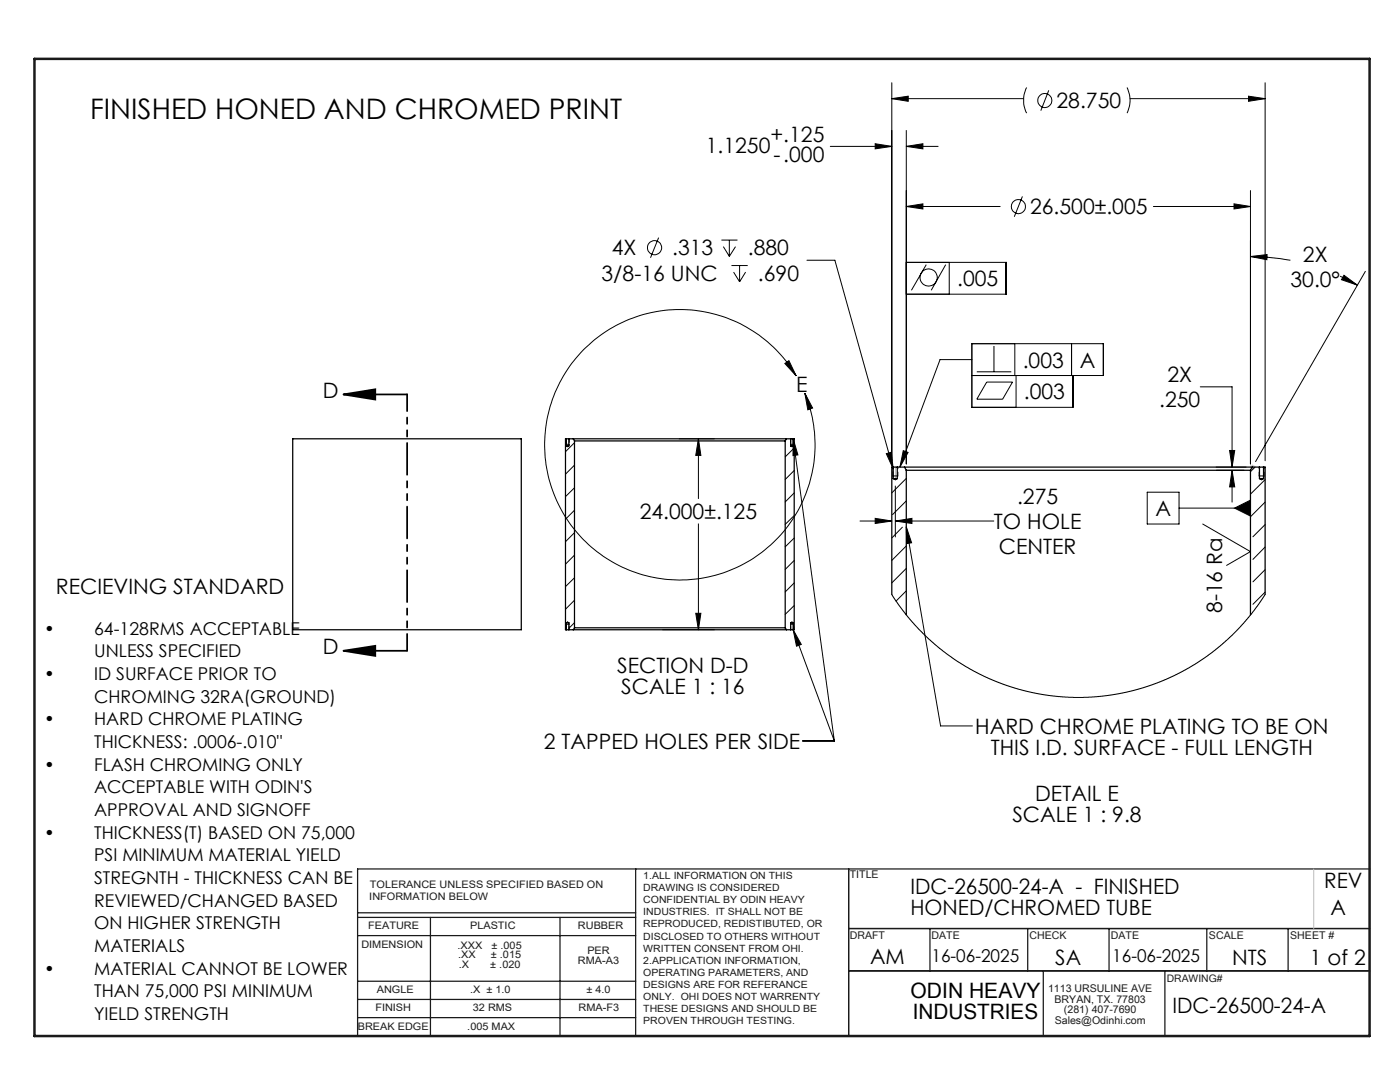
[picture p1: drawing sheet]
<svg xmlns="http://www.w3.org/2000/svg" width="279mm" height="216mm" viewBox="0 0 279 216" stroke-linecap="round" stroke-linejoin="round" font-family="sans-serif">
<g fill="none" stroke="#191924" stroke-width=".25">
<path d="M126.9 173.4v33.3M169.4 173.4v33.3M273.3 173.4h-201.9v33.3M71.4 199.4h55.5M71.4 195.8h55.5M71.4 186.7h55.5M71.4 183.1h55.5M71.4 182.1h55.5M85.9 183.1v23.6M111.8 183.1v23.6M169.4 185.3h103.9M169.4 193.7h103.9"/>
<path d="M185.6 185.3v8.4M205.1 185.3v8.4M208.2 193.7v13M221.3 185.3v8.4M232.5 193.7v13M240.8 185.3v8.4M257.1 185.3v8.4M71.4 203.1h55.5"/>
</g>
<path d="M6.9 11.7h266.4v195h-266.4z" fill="none" stroke="#191924" stroke-width=".5"/>
<path d="M249.4 93.2h1M249.6 92.9l.7 .7M249.9 92.7v1M250.3 92.9l-.7 .7M262.2 173.4v11.9" fill="none" stroke="#c0c0c0" stroke-width=".2"/>
<g fill="none" stroke="#000" stroke-width=".2">
<path d="M178 19.7l3.3-.5v1zM178 16.5v75.4M178 19.7h26.3M204.9 17.5a5.7 5.7 0 0 0 0 5.1M209.3 18l-1.6 4.1M224.9 17.5a5.7 5.7 0 0 1 0 5.1M225.5 19.7h27M249.2 19.2l3.3 .5-3.3 .5zM252.5 16.5v75.4M165.7 29.2h12.3M174.7 28.7l3.3 .5-3.3 .5zM180.9 29.2l3.3-.5v1z"/>
<path d="M180.9 26v66.6M180.9 29.2h6.3M204 39.2l-1.6 4.1M249.6 38v54.6M131.4 47.4l-1.6 4M144 47.9h3.2M144.4 49.2l1.2 2M145.6 47.9v3.3M146 53h3.2M146.4 54.3l1.2 1.9M146.8 49.2l-1.2 2M147.6 53v3.2"/>
<path d="M148.8 54.3l-1.2 1.9M161 51.9h5.6l11.7 41.7M180.9 52.4h19.9v6.3h-19.9M180.9 41.2l3.3-.5v1zM180.9 41.2h18.7M184.9 52.8l-3 5.1M188.7 52.8l-2.9 5.1M189.4 52.4v6.3M230.2 41.2h19.4M246.3 40.7l3.3 .5-3.3 .5zM249.6 51.2l3.3-.4-.1 1zM249.6 51.2a49.8 49.8 0 0 1 7.9 .7"/>
<path d="M267.4 55.1l3.5 1.8M268.2 54.9l2.7 2-3.2-1.1zM272.5 54.2l-21.9 37.9M156.6 72.5l.8-.5 1.5 3zM158.9 75a27 27 0 0 0-46.1-.6 27 27 0 0 0 20.6 41.3 27 27 0 0 0 27.2-37.2M160.6 78.5l1.6 2.9-1 .4zM194 74.9h26.2v-6.3h-26.2v12.7h20.1v-6.4M194 71.8h-6.4l-8 21.4M194.9 74.2h6.9M196.9 76.2h5.2l-2 3.5h-5.2zM198.4 69v5.2M202.5 68.6v6.3"/>
<path d="M202.8 74.9v6.4M213.9 68.6v6.3M239.5 77.2h6.4v16M114.7 88.3l-1.8 1.8M114.7 92.8l-1.8 1.8M114.7 97.3l-1.8 1.8M135.5 87.6h7.1M139.4 87.6l.5 3.3h-1zM139.4 87.6v11.9M158.3 87.6l8.2 60.2M158.3 87.6l.9 3.2-.9 .1zM158.5 89.4l-1.8 1.8"/>
<path d="M158.5 93.9l-1.8 1.8M158.5 98.4l-1.8 1.8M176.9 90.5l1-.3 .4 3.4zM178.7 97v10.1M180.3 89.9l.9 .4-1.6 2.9zM180.9 95.5l-2.9 2.9M180.9 99.9l-2.8 2.8M229 98.2h6.3v6.4h-6.3zM242.7 93.8h5.6M242.7 93.2h6M245.4 89.9h1l-.5 3.3zM245.9 93.8v6.4"/>
<path d="M245.9 93.8l.5 3.4h-1zM250.5 93.2l-.9 .9M252.5 95.7l-2.9 2.9M114.7 101.8l-1.8 1.8M114.7 106.3l-1.8 1.8M114.7 110.8l-1.8 1.8M114.7 115.3l-1.8 1.8M114.7 119.8l-1.8 1.8M139.4 104.5v21.2M158.5 102.9l-1.8 1.7M158.5 107.4l-1.8 1.7M158.5 111.8l-1.8 1.8"/>
<path d="M158.5 116.3l-1.8 1.8M171.6 104h6.4M174.7 103.4l3.3 .6-3.3 .5zM178 118.6l3.1 4.4 4 4.3 3.8 3.2 4.8 3.1 5 2.4 5.4 1.8 5.2 1 4.9 .4 5.4-.2 5.1-.9 5.3-1.5 2.6-1 3.2-1.5 2.6-1.5 2.5-1.6 4.5-3.8 3.8-4 1.7-2.2 1.6-2.4M178.7 104h19.6M178.7 104l3.3-.6v1.1zM180.1 105.2l-2.1 2.2M180.9 108.9l-2.9 2.9M180.9 113.4l-2.9 2.9M180.9 117.9l-2.1 2M180.9 105.1l6.8 39.8h6.4M180.9 105.1l1 3.2-1 .2z"/>
<path d="M235.3 101.4h14.3M240 104.6l9.6 5.5-4.8 2.7M246.4 101.4l3.2-1.6v3.2zM252.5 100.2l-2.9 2.9M252.5 104.7l-2.5 2.4M252.5 109.1l-2.5 2.5M252.5 113.7l-2.5 2.4M252.5 118.1l-2.5 2.5M114.7 124.2l-1.2 1.2M132.3 125.7h10.3M138.9 122.4h1l-.5 3.3zM158.3 125.7l8.2 22.1"/>
<path d="M158.3 125.7l1.6 2.9-.9 .3zM158.5 120.8l-1.8 1.8M158.5 125.3l-.2 .2M180.9 122.4l-.2 .1M160.2 147.8h6.3"/>
<circle cx="208.5" cy="20" r="1.41"/>
<circle cx="130.6" cy="49.4" r="1.41"/>
<circle cx="185.3" cy="55.4" r="1.71"/>
<circle cx="203.2" cy="41.2" r="1.41"/>
</g>
<path d="M68.5 78.7h12.7M68.5 78.7l6.4-1v2zM68.5 129.9h12.7M68.5 129.9l6.4-1v2z" fill="none" stroke="#000" stroke-width=".35"/>
<path d="M81.2 78.7v51.2" fill="none" stroke="#000" stroke-width=".35" stroke-dasharray="6.3 1.3 1.3 1.3 1.3 1.3" stroke-dashoffset="3"/>
<path d="M178.7 95.7v-2.5" fill="none" stroke="#c0c0c0" stroke-width=".2" stroke-dasharray="15.2 1.3 1.3 1.3"/>
<g fill="none" stroke="#000" stroke-width=".2" stroke-dasharray="1.3 .6">
<path d="M113 88.7h.6M113 88.7h.1M113.6 88.7h.1M157.8 88.7h.6M157.8 88.7h.1M158.4 88.7h-.1M178.2 95l.1 .1M179.2 95l-.1 .1M251.3 95l.1 .1M252.3 95l-.1 .1M113 124.6l.1-.1M113.6 124.6h-.6"/>
<path d="M113.6 124.6v-.1M157.8 124.6v-.1M158.4 124.6h-.6M158.4 124.6l-.1-.1"/>
</g>
<path d="M113 87.6v1.1M113.6 87.6v1.1M157.8 87.6v1.1M158.4 87.6v1.1M178.2 95h1M251.3 95h1M113 125.7v-1.1M113.6 125.7v-1.1M157.8 125.7v-1.1M158.4 125.7v-1.1" fill="none" stroke="#000" stroke-width=".2" stroke-dasharray="1.3 .6" stroke-dashoffset=".5"/>
<path d="M178.2 93.2v1.8M179.2 93.2v1.8M251.3 93.2v1.8M252.3 93.2v1.8" fill="none" stroke="#000" stroke-width=".2" stroke-dasharray="1.3 .6" stroke-dashoffset=".9"/>
<g fill="#000">
<path d="M68.5 78.7l6.4-1v2zM68.5 129.9l6.4-1v2z"/>
<path d="M156.6 72.5l.8-.5 1.5 3zM160.6 78.5l1.6 2.9-1 .4z"/>
<path d="M139.4 87.6l.5 3.3h-1zM138.9 122.4h1l-.5 3.3zM180.9 41.2l3.3-.5v1zM246.3 40.7l3.3 .5-3.3 .5zM180.9 29.2l3.3-.5v1zM174.7 28.7l3.3 .5-3.3 .5zM268.2 54.9l2.7 2-3.2-1.1zM249.6 51.2l3.3-.4-.1 1zM178 19.7l3.3-.5v1zM249.2 19.2l3.3 .5-3.3 .5zM176.9 90.5l1.4 3.1-.4-3.4z"/>
<path d="M158.3 87.6l.9 3.2-.9 .1zM158.3 125.7l1.6 2.9-.9 .3zM180.9 105.1l1 3.2-1 .2zM180.3 89.9l.9 .4-1.6 2.9zM246.4 101.4l3.2 1.6v-3.2z"/>
<path d="M245.9 93.8l.5 3.4h-1zM245.4 89.9h1l-.5 3.3zM174.7 103.4l3.3 .6-3.3 .5zM178.7 104l3.3-.6v1.1z"/>
</g>
<g fill="none" stroke="#000" stroke-width=".25">
<path d="M58.4 87.6h45.6v38.1h-45.6zM113 89h.5M113 87.6h.5M113 87.6h-.1v38.1h.1M113 89l.3 .1 .2-.1M113 87.6v1.4M113.5 87.6v1.4M113.5 87.6h.9M114.4 87.6h42.6M114.4 87.6l.3 .4M114.7 88h42M114.7 88v37.3"/>
<path d="M156.7 88v37.3M157 87.6l-.3 .4M157 87.6h.8M157.8 89h.5M157.8 87.6h.5M157.8 89l.2 .1 .3-.1M157.8 87.6v1.4M158.3 87.6h.2v38.1h-.2M158.3 87.6v1.4M178.3 95.5h.8M178.3 93.2h.8M178.3 93.2h-.3v25.4"/>
<path d="M178.3 95.5l.4 .2 .4-.2M178.3 93.2v2.3M179.1 93.2v2.3M179.1 93.2h1.4M180.5 93.2h69.4M180.5 93.2l.4 .6M180.9 93.8h68.7M180.9 93.8v28.9M249.6 93.8v28.9M249.9 93.2l-.3 .6M249.9 93.2h1.5M251.4 95.5h.8"/>
<path d="M251.4 93.2h.8M251.4 95.5l.4 .2 .4-.2M251.4 93.2v2.3M252.2 93.2h.3v25.4M252.2 93.2v2.3M113 124.3h.5M113 125.7h.5M113 124.3v1.4M113 124.3l.3-.2 .2 .2M113.5 124.3v1.4M113.5 125.7h.9M114.4 125.7h42.6"/>
<path d="M114.7 125.3h42M114.7 125.3l-.3 .4M156.7 125.3l.3 .4M157 125.7h.8M157.8 124.3h.5M157.8 125.7h.5M157.8 124.3v1.4M157.8 124.3l.2-.2 .3 .2M158.3 124.3v1.4"/>
</g>
<text font-size="5.6" x="18" y="23.7">FINISHED HONED AND CHROMED PRINT</text>
<g font-size="4.2">
<text x="210.9" y="21.6">28.750</text>
<text x="153.8" y="28.3">+.125</text>
<text x="140.9" y="30.5">1.1250</text>
<text x="154.3" y="32.4">-.000</text>
<text x="205.6" y="42.8">26.500±.005</text>
<text x="122.1" y="51">4X</text>
<text x="134.1" y="51">.313</text>
<text x="149.2" y="51">.880</text>
<text x="260" y="52.3">2X</text>
<text x="120.1" y="56">3/8-16 UNC</text>
<text x="151.3" y="56">.690</text>
<text x="191" y="57.1">.005</text>
<text x="257.5" y="57.3">30.0°</text>
<text x="204.1" y="73.3">.003</text>
<text x="215.5" y="73.3">A</text>
<text x="233" y="76.3">2X</text>
<text x="64.5" y="79.4">D</text>
<text x="158.9" y="78.2">E</text>
<text x="204.3" y="79.7">.003</text>
<text x="231.4" y="81.3">.250</text>
<text x="203" y="100.5">.275</text>
<text x="127.7" y="103.6">24.000±.125</text>
<text x="198.4" y="105.5">TO HOLE</text>
<text x="230.6" y="103">A</text>
<text x="199.3" y="110.6">CENTER</text>
<text x="11.2" y="118.4">RECIEVING STANDARD</text>
<text x="243.9" y="122.4" transform="rotate(-90 243.9 122.4)">8-16 Ra</text>
<text x="64.5" y="130.6">D</text>
<text x="123.2" y="134.3">SECTION D-D</text>
<text x="124" y="138.4">SCALE 1 : 16</text>
<text x="108.6" y="149.5">2 TAPPED HOLES PER SIDE</text>
<text x="194.6" y="146.5">HARD CHROME PLATING TO BE ON</text>
<text x="197.7" y="150.7">THIS I.D. SURFACE - FULL LENGTH</text>
<text x="206.6" y="159.8">DETAIL E</text>
<text x="202" y="164">SCALE 1 : 9.8</text>
<text x="181.7" y="178.5">IDC-26500-24-A - FINISHED</text>
<text x="264.3" y="177.1">REV</text>
<text x="181.7" y="182.6">HONED/CHROMED TUBE</text>
<text x="265.5" y="182.6">A</text>
<text x="173.6" y="192.3">AM</text>
<text x="210.6" y="192.5">SA</text>
<text x="245.9" y="192.5">NTS</text>
<text x="261.4" y="192.5">1 of 2</text>
<text x="181.7" y="199.2">ODIN HEAVY</text>
<text x="182.2" y="203.4">INDUSTRIES</text>
<text x="234" y="202.2">IDC-26500-24-A</text>
</g>
<g font-size="3.5">
<text x="8.8" y="126.6">•</text>
<text x="18.8" y="126.6">64-128RMS ACCEPTABLE</text>
<text x="18.8" y="131.1">UNLESS SPECIFIED</text>
<text x="8.8" y="135.7">•</text>
<text x="18.8" y="135.7">ID SURFACE PRIOR TO</text>
<text x="18.8" y="140.2">CHROMING 32RA(GROUND)</text>
<text x="8.8" y="144.7">•</text>
<text x="18.8" y="144.7">HARD CHROME PLATING</text>
<text x="18.8" y="149.2">THICKNESS: .0006-.010&quot;</text>
<text x="8.8" y="153.8">•</text>
<text x="18.8" y="153.8">FLASH CHROMING ONLY</text>
<text x="18.8" y="158.3">ACCEPTABLE WITH ODIN'S</text>
<text x="8.8" y="167.3">•</text>
<text x="18.8" y="162.8">APPROVAL AND SIGNOFF</text>
<text x="18.8" y="167.3">THICKNESS(T) BASED ON 75,000</text>
<text x="18.8" y="171.9">PSI MINIMUM MATERIAL YIELD</text>
<text x="18.8" y="176.4">STREGNTH - THICKNESS CAN BE</text>
<text x="18.8" y="180.9">REVIEWED/CHANGED BASED</text>
<text x="18.8" y="185.4">ON HIGHER STRENGTH</text>
<text x="18.8" y="190">MATERIALS</text>
<text x="8.8" y="194.5">•</text>
<text x="18.8" y="194.5">MATERIAL CANNOT BE LOWER</text>
<text x="185.9" y="192.1">16-06-2025</text>
<text x="222" y="192.1">16-06-2025</text>
<text x="18.8" y="199">THAN 75,000 PSI MINIMUM</text>
<text x="18.8" y="203.6">YIELD STRENGTH</text>
</g>
<g font-size="2.1" fill="#191924">
<text x="73.7" y="179.7">INFORMATION BELOW</text>
<text x="73.8" y="177.1">TOLERANCE UNLESS SPECIFIED BASED ON</text>
<text x="169.6" y="175.3">TITLE</text>
<text x="73.5" y="185.4">FEATURE</text>
<text x="93.8" y="185.4">PLASTIC</text>
<text x="115.3" y="185.5">RUBBER</text>
<text x="72.1" y="189.1">DIMENSION</text>
<text x="91.3" y="189.3">.XXX</text>
<text x="91.4" y="191.2">.XX</text>
<text x="98" y="191.2">± .015</text>
<text x="98.1" y="189.3">± .005</text>
<text x="117.2" y="190.3">PER</text>
<text x="169.6" y="187.3">DRAFT</text>
<text x="185.9" y="187.3">DATE</text>
<text x="205.4" y="187.3">CHECK</text>
<text x="221.7" y="187.3">DATE</text>
<text x="241.3" y="187.3">SCALE</text>
<text x="257.5" y="187.3">SHEET #</text>
<text x="91.5" y="193.1">.X</text>
<text x="97.8" y="193.1">± .020</text>
<text x="115.3" y="192.3">RMA-A3</text>
<text x="209.2" y="198">1113 URSULINE AVE</text>
<text x="232.8" y="195.9">DRAWING#</text>
<text x="74.9" y="201.8">FINISH</text>
<text x="75.2" y="198.2">ANGLE</text>
<text x="93.8" y="198.2">.X ± 1.0</text>
<text x="94.4" y="201.8">32 RMS</text>
<text x="115.5" y="201.8">RMA-F3</text>
<text x="117" y="198.2">± 4.0</text>
<text x="210.5" y="200.1">BRYAN, TX. 77803</text>
<text x="212.3" y="202.2">(281) 407-7690</text>
<text x="71.4" y="205.6">BREAK EDGE</text>
<text x="93.3" y="205.6">.005 MAX</text>
<text x="210.5" y="204.3">Sales@Odinhi.com</text>
</g>
<g font-size="2" fill="#191924">
<text x="128.4" y="175.4">1.ALL INFORMATION ON THIS</text>
<text x="128.4" y="177.9">DRAWING IS CONSIDERED</text>
<text x="128.4" y="180.3">CONFIDENTIAL BY ODIN HEAVY</text>
<text x="128.4" y="182.7">INDUSTRIES. IT SHALL NOT BE</text>
<text x="128.4" y="185.1">REPRODUCED, REDISTIBUTED, OR</text>
<text x="128.4" y="187.5">DISCLOSED TO OTHERS WITHOUT</text>
<text x="128.4" y="189.9">WRITTEN CONSENT FROM OHI.</text>
<text x="128.4" y="192.3">2.APPLICATION INFORMATION,</text>
<text x="128.4" y="194.7">OPERATING PARAMETERS, AND</text>
<text x="128.4" y="197.1">DESIGNS ARE FOR REFERANCE</text>
<text x="128.4" y="199.5">ONLY. OHI DOES NOT WARRENTY</text>
<text x="128.4" y="201.9">THESE DESIGNS AND SHOULD BE</text>
<text x="128.4" y="204.3">PROVEN THROUGH TESTING.</text>
</g>
</svg>
